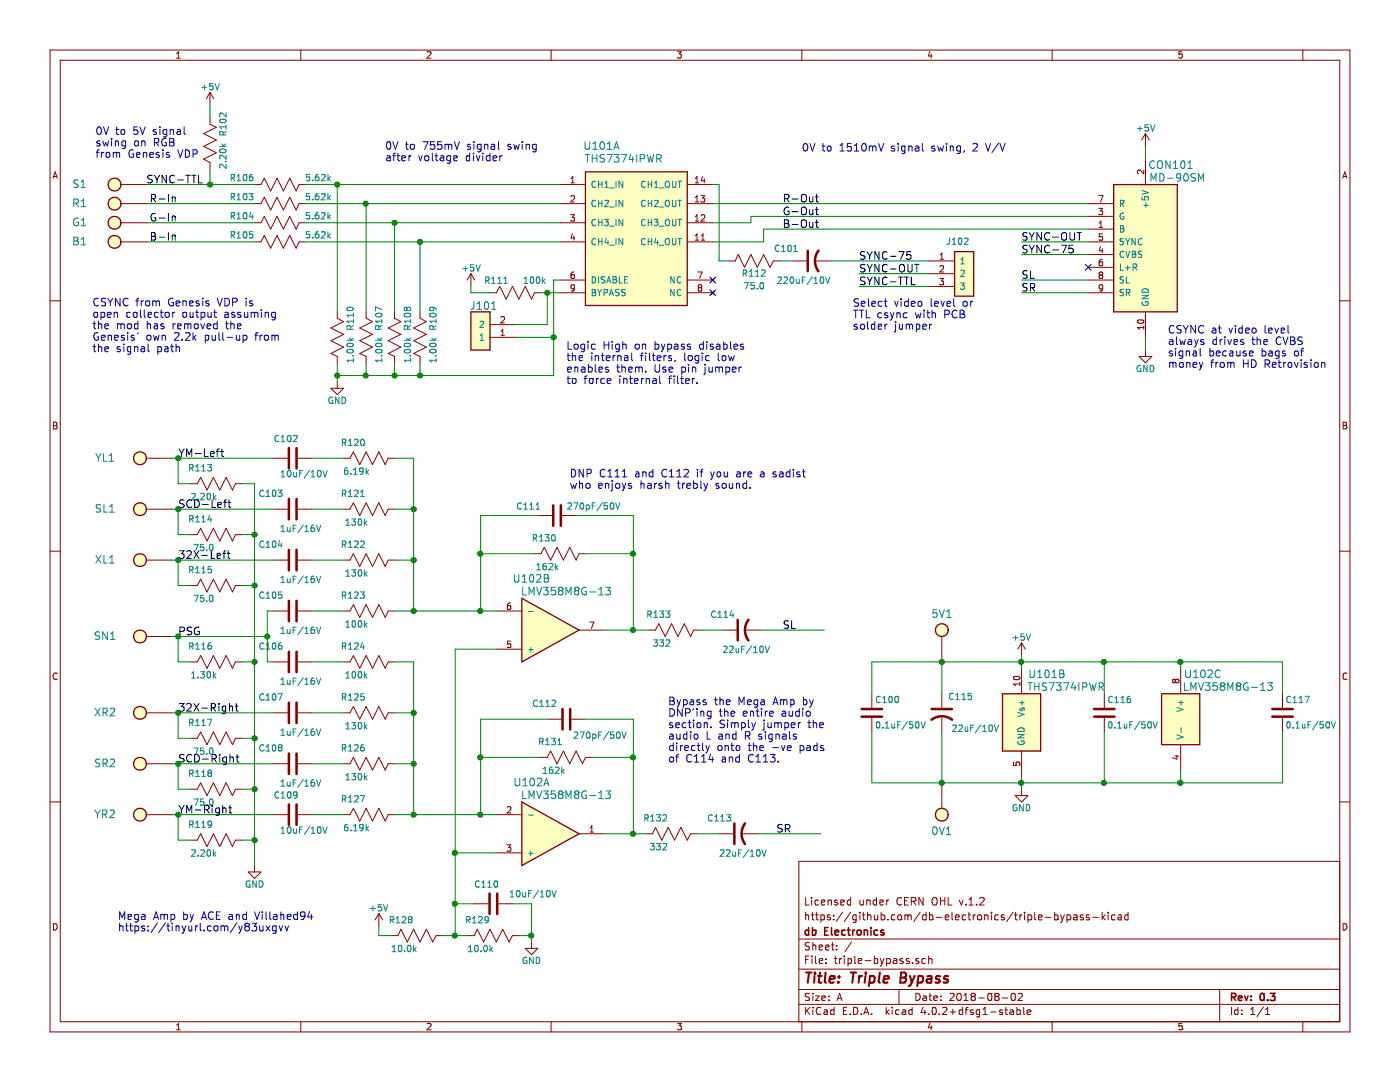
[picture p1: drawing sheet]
EESchema Schematic File Version 2
LIBS:db-connectors
LIBS:db-diodes
LIBS:db-memory
LIBS:db-sem
LIBS:db-transistors
LIBS:db-passives
LIBS:db-vgparts
LIBS:power
LIBS:triple-bypass-cache
EELAYER 25 0
EELAYER END
$Descr A 11000 8500
encoding utf-8
Sheet 1 1
Title "Triple Bypass"
Date "2018-08-02"
Rev "0.3"
Comp "db Electronics"
Comment1 "https://github.com/db-electronics/triple-bypass-kicad"
Comment2 "Licensed under CERN OHL v.1.2"
Comment3 ""
Comment4 ""
$EndDescr
$Comp
L +5V #PWR01
U 1 1
P 9000 1150
F 0 "#PWR01" H 9000 1000 50  0001 C CNN
F 1 "+5V" H 9000 1290 50  0000 C CNN
F 2 "" H 9000 1150 50  0001 C CNN
F 3 "" H 9000 1150 50  0001 C CNN
	1    9000 1150
	1    0    0    -1  
$EndComp
$Comp
L GND #PWR02
U 1 1
P 9000 2750
F 0 "#PWR02" H 9000 2500 50  0001 C CNN
F 1 "GND" H 9000 2600 50  0000 C CNN
F 2 "" H 9000 2750 50  0001 C CNN
F 3 "" H 9000 2750 50  0001 C CNN
	1    9000 2750
	1    0    0    -1  
$EndComp
$Comp
L R R112
U 1 1
P 5925 2050
F 0 "R112" V 6025 2050 50  0000 C CNN
F 1 "75.0" V 6125 2050 50  0000 C CNN
F 2 "db-smt:0603" V 5855 2050 30  0001 C CNN
F 3 "" H 5925 2050 30  0000 C CNN
F 4 "P75.0HCT-ND" V 5925 2050 60  0001 C CNN "Digikey"
	1    5925 2050
	0    1    1    0   
$EndComp
$Comp
L CP C101
U 1 1
P 6375 2050
F 0 "C101" V 6475 2150 50  0000 L CNN
F 1 "220uF/10V" V 6225 1900 50  0000 L CNN
F 2 "db-smt:SMD-6.6x6.6" H 6413 1900 30  0001 C CNN
F 3 "" H 6375 2050 60  0000 C CNN
F 4 "493-6210-1-ND" H 6375 2050 60  0001 C CNN "Digikey"
F 5 "CAP ALUM 220UF 20% 10V SMD" H 6375 2050 60  0001 C CNN "Description"
	1    6375 2050
	0    -1   -1   0   
$EndComp
$Comp
L GND #PWR03
U 1 1
P 2650 3000
F 0 "#PWR03" H 2650 2750 50  0001 C CNN
F 1 "GND" H 2650 2850 50  0000 C CNN
F 2 "" H 2650 3000 50  0001 C CNN
F 3 "" H 2650 3000 50  0001 C CNN
	1    2650 3000
	1    0    0    -1  
$EndComp
$Comp
L R R106
U 1 1
P 2200 1450
F 0 "R106" V 2150 1150 50  0000 C CNN
F 1 "5.62k" V 2150 1750 50  0000 C CNN
F 2 "db-smt:0603" V 2130 1450 30  0001 C CNN
F 3 "" H 2200 1450 30  0000 C CNN
F 4 "P5.62KHCT-ND" V 2200 1450 60  0001 C CNN "Digikey"
F 5 "RES SMD 5.62K OHM 1% 1/10W 0603" V 2200 1450 60  0001 C CNN "Description"
	1    2200 1450
	0    1    1    0   
$EndComp
$Comp
L R R107
U 1 1
P 2875 2650
F 0 "R107" V 2775 2500 50  0000 C CNN
F 1 "1.00k" V 2775 2750 50  0000 C CNN
F 2 "db-smt:0603" V 2805 2650 30  0001 C CNN
F 3 "" H 2875 2650 30  0000 C CNN
F 4 "P1.00KHCT-ND" V 2875 2650 60  0001 C CNN "Digikey"
F 5 "RES SMD 1K OHM 1% 1/10W 0603" V 2875 2650 60  0001 C CNN "Description"
	1    2875 2650
	-1   0    0    1   
$EndComp
$Comp
L R R108
U 1 1
P 3100 2650
F 0 "R108" V 3000 2500 50  0000 C CNN
F 1 "1.00k" V 3000 2750 50  0000 C CNN
F 2 "db-smt:0603" V 3030 2650 30  0001 C CNN
F 3 "" H 3100 2650 30  0000 C CNN
F 4 "P1.00KHCT-ND" V 3100 2650 60  0001 C CNN "Digikey"
F 5 "RES SMD 1K OHM 1% 1/10W 0603" V 3100 2650 60  0001 C CNN "Description"
	1    3100 2650
	-1   0    0    1   
$EndComp
$Comp
L R R109
U 1 1
P 3300 2650
F 0 "R109" V 3200 2500 50  0000 C CNN
F 1 "1.00k" V 3200 2750 50  0000 C CNN
F 2 "db-smt:0603" V 3230 2650 30  0001 C CNN
F 3 "" H 3300 2650 30  0000 C CNN
F 4 "P1.00KHCT-ND" V 3300 2650 60  0001 C CNN "Digikey"
F 5 "RES SMD 1K OHM 1% 1/10W 0603" V 3300 2650 60  0001 C CNN "Description"
	1    3300 2650
	-1   0    0    1   
$EndComp
$Comp
L R R110
U 1 1
P 2650 2650
F 0 "R110" V 2550 2500 50  0000 C CNN
F 1 "1.00k" V 2550 2750 50  0000 C CNN
F 2 "db-smt:0603" V 2580 2650 30  0001 C CNN
F 3 "" H 2650 2650 30  0000 C CNN
F 4 "P1.00KHCT-ND" V 2650 2650 60  0001 C CNN "Digikey"
F 5 "RES SMD 1K OHM 1% 1/10W 0603" V 2650 2650 60  0001 C CNN "Description"
	1    2650 2650
	-1   0    0    1   
$EndComp
$Comp
L R R111
U 1 1
P 4050 2300
F 0 "R111" V 4150 2450 50  0000 C CNN
F 1 "100k" V 4150 2150 50  0000 C CNN
F 2 "db-smt:0603" V 3980 2300 30  0001 C CNN
F 3 "" H 4050 2300 30  0000 C CNN
F 4 "RHM100KAYCT-ND" V 4050 2300 60  0001 C CNN "Digikey"
F 5 "RES SMD 100K OHM 1% 1/10W 0603" V 4050 2300 60  0001 C CNN "Description"
	1    4050 2300
	0    -1   -1   0   
$EndComp
$Comp
L +5V #PWR04
U 1 1
P 3700 2250
F 0 "#PWR04" H 3700 2100 50  0001 C CNN
F 1 "+5V" H 3700 2390 50  0000 C CNN
F 2 "" H 3700 2250 50  0001 C CNN
F 3 "" H 3700 2250 50  0001 C CNN
	1    3700 2250
	1    0    0    -1  
$EndComp
$Comp
L R R105
U 1 1
P 2200 1900
F 0 "R105" V 2150 1600 50  0000 C CNN
F 1 "5.62k" V 2150 2200 50  0000 C CNN
F 2 "db-smt:0603" V 2130 1900 30  0001 C CNN
F 3 "" H 2200 1900 30  0000 C CNN
F 4 "P5.62KHCT-ND" V 2200 1900 60  0001 C CNN "Digikey"
F 5 "RES SMD 5.62K OHM 1% 1/10W 0603" V 2200 1900 60  0001 C CNN "Description"
	1    2200 1900
	0    1    1    0   
$EndComp
$Comp
L R R104
U 1 1
P 2200 1750
F 0 "R104" V 2150 1450 50  0000 C CNN
F 1 "5.62k" V 2150 2050 50  0000 C CNN
F 2 "db-smt:0603" V 2130 1750 30  0001 C CNN
F 3 "" H 2200 1750 30  0000 C CNN
F 4 "P5.62KHCT-ND" V 2200 1750 60  0001 C CNN "Digikey"
F 5 "RES SMD 5.62K OHM 1% 1/10W 0603" V 2200 1750 60  0001 C CNN "Description"
	1    2200 1750
	0    1    1    0   
$EndComp
$Comp
L R R103
U 1 1
P 2200 1600
F 0 "R103" V 2150 1300 50  0000 C CNN
F 1 "5.62k" V 2150 1900 50  0000 C CNN
F 2 "db-smt:0603" V 2130 1600 30  0001 C CNN
F 3 "" H 2200 1600 30  0000 C CNN
F 4 "P5.62KHCT-ND" V 2200 1600 60  0001 C CNN "Digikey"
F 5 "RES SMD 5.62K OHM 1% 1/10W 0603" V 2200 1600 60  0001 C CNN "Description"
	1    2200 1600
	0    1    1    0   
$EndComp
$Comp
L R R102
U 1 1
P 1650 1125
F 0 "R102" V 1550 975 50  0000 C CNN
F 1 "2.20k" V 1550 1225 50  0000 C CNN
F 2 "db-smt:0603" V 1580 1125 30  0001 C CNN
F 3 "" H 1650 1125 30  0000 C CNN
F 4 "P2.20KHCT-ND" V 1650 1125 60  0001 C CNN "Digikey"
F 5 "RES SMD 2.20K OHM 1% 1/10W 0603" V 1650 1125 60  0001 C CNN "Description"
	1    1650 1125
	-1   0    0    1   
$EndComp
$Comp
L +5V #PWR05
U 1 1
P 1650 825
F 0 "#PWR05" H 1650 675 50  0001 C CNN
F 1 "+5V" H 1650 965 50  0000 C CNN
F 2 "" H 1650 825 50  0001 C CNN
F 3 "" H 1650 825 50  0001 C CNN
	1    1650 825 
	1    0    0    -1  
$EndComp
$Comp
L MD-90SM CON101
U 1 1
P 8750 1450
F 0 "CON101" H 9200 1600 60  0000 C CNN
F 1 "MD-90SM" H 9250 1500 60  0000 C CNN
F 2 "db-thparts:MD-90SM" H 9425 1975 60  0001 C CNN
F 3 "http://www.cui.com/product/resource/digikeypdf/md-sm-series.pdf" H 10550 1900 60  0001 C CNN
F 4 "CP-2290-ND" H 9250 1700 60  0001 C CNN "Digikey"
F 5 "CONN RCPT FMALE MINI DIN 9P SLDR" H 9800 1800 60  0001 C CNN "Description"
	1    8750 1450
	1    0    0    -1  
$EndComp
$Comp
L HDR1X2 J101
U 1 1
P 3850 2750
F 0 "J101" H 3900 2400 60  0000 C CNN
F 1 "HDR1X2" H 3800 3125 60  0001 C CNN
F 2 "db-thparts:HDR1X2" H 3925 3250 60  0001 C CNN
F 3 "" H 3950 2950 60  0001 C CNN
F 4 "952-2262-ND" H 4050 3050 60  0001 C CNN "Digikey"
F 5 "SIL VERTICAL PC TAIL PIN HEADER" H 4150 3150 60  0001 C CNN "Description"
	1    3850 2750
	-1   0    0    1   
$EndComp
Text Label 6750 2150 0    60   ~ 0
SYNC-OUT
Text Label 6750 2250 0    60   ~ 0
SYNC-TTL
Text Label 6750 2050 0    60   ~ 0
SYNC-75
NoConn ~ 8550 2100
Text Label 8025 1900 0    60   ~ 0
SYNC-OUT
Text Label 8025 2000 0    60   ~ 0
SYNC-75
$Comp
L LMV358M8G-13 U102
U 1 1
P 4100 6300
F 0 "U102" H 4175 6450 60  0000 C CNN
F 1 "LMV358M8G-13" H 4450 6350 60  0000 C CNN
F 2 "db-smt:TSSOP-8_3.0mm" H 4375 6825 60  0001 C CNN
F 3 "https://www.diodes.com/assets/Datasheets/LMV321_358.pdf" H 5200 6750 60  0001 C CNN
F 4 "LMV358M8G-13DITR-ND" H 4450 6550 60  0001 C CNN "Digikey"
F 5 "IC OPAMP GP 1MHZ RRO 8MSOP" H 4550 6650 60  0001 C CNN "Description"
	1    4100 6300
	1    0    0    -1  
$EndComp
$Comp
L LMV358M8G-13 U102
U 2 1
P 4100 4700
F 0 "U102" H 4175 4850 60  0000 C CNN
F 1 "LMV358M8G-13" H 4450 4750 60  0000 C CNN
F 2 "db-smt:TSSOP-8_3.0mm" H 4375 5225 60  0001 C CNN
F 3 "https://www.diodes.com/assets/Datasheets/LMV321_358.pdf" H 5200 5150 60  0001 C CNN
F 4 "LMV358M8G-13DITR-ND" H 4450 4950 60  0001 C CNN "Digikey"
F 5 "IC OPAMP GP 1MHZ RRO 8MSOP" H 4550 5050 60  0001 C CNN "Description"
	2    4100 4700
	1    0    0    -1  
$EndComp
$Comp
L LMV358M8G-13 U102
U 3 1
P 9125 5450
F 0 "U102" H 9450 5600 60  0000 C CNN
F 1 "LMV358M8G-13" H 9650 5500 60  0000 C CNN
F 2 "db-smt:TSSOP-8_3.0mm" H 9400 5975 60  0001 C CNN
F 3 "https://www.diodes.com/assets/Datasheets/LMV321_358.pdf" H 10225 5900 60  0001 C CNN
F 4 "LMV358M8G-13DITR-ND" H 9475 5700 60  0001 C CNN "Digikey"
F 5 "IC OPAMP GP 1MHZ RRO 8MSOP" H 9575 5800 60  0001 C CNN "Description"
	3    9125 5450
	1    0    0    -1  
$EndComp
$Comp
L C C117
U 1 1
P 10075 5600
F 0 "C117" H 10100 5700 50  0000 L CNN
F 1 "0.1uF/50V" H 10100 5500 50  0000 L CNN
F 2 "db-smt:0603" H 10113 5450 30  0001 C CNN
F 3 "" H 10075 5600 60  0000 C CNN
F 4 "445-5666-1-ND" H 10075 5600 60  0001 C CNN "Digikey"
F 5 "CAP CER 0.1UF 50V X7R 0603" H 10075 5600 60  0001 C CNN "Description"
	1    10075 5600
	1    0    0    -1  
$EndComp
$Comp
L C C116
U 1 1
P 8675 5600
F 0 "C116" H 8700 5700 50  0000 L CNN
F 1 "0.1uF/50V" H 8700 5500 50  0000 L CNN
F 2 "db-smt:0603" H 8713 5450 30  0001 C CNN
F 3 "" H 8675 5600 60  0000 C CNN
F 4 "445-5666-1-ND" H 8675 5600 60  0001 C CNN "Digikey"
F 5 "CAP CER 0.1UF 50V X7R 0603" H 8675 5600 60  0001 C CNN "Description"
	1    8675 5600
	1    0    0    -1  
$EndComp
$Comp
L R R133
U 1 1
P 5300 4950
F 0 "R133" V 5425 5075 50  0000 C CNN
F 1 "332" V 5200 5050 50  0000 C CNN
F 2 "db-smt:0603" V 5230 4950 30  0001 C CNN
F 3 "" H 5300 4950 30  0000 C CNN
F 4 "P332HCT-ND" V 5300 4950 60  0001 C CNN "Digikey"
F 5 "RES 332 OHM 1/10W 1% 0603 SMD" V 5300 4950 60  0001 C CNN "Description"
	1    5300 4950
	0    -1   -1   0   
$EndComp
$Comp
L R R132
U 1 1
P 5275 6550
F 0 "R132" V 5400 6675 50  0000 C CNN
F 1 "332" V 5175 6650 50  0000 C CNN
F 2 "db-smt:0603" V 5205 6550 30  0001 C CNN
F 3 "" H 5275 6550 30  0000 C CNN
F 4 "P332HCT-ND" V 5275 6550 60  0001 C CNN "Digikey"
F 5 "RES 332 OHM 1/10W 1% 0603 SMD" V 5275 6550 60  0001 C CNN "Description"
	1    5275 6550
	0    -1   -1   0   
$EndComp
$Comp
L R R130
U 1 1
P 4400 4350
F 0 "R130" V 4525 4475 50  0000 C CNN
F 1 "162k" V 4300 4450 50  0000 C CNN
F 2 "db-smt:0603" V 4330 4350 30  0001 C CNN
F 3 "" H 4400 4350 30  0000 C CNN
F 4 "P162KHCT-ND" V 4400 4350 60  0001 C CNN "Digikey"
F 5 "RES 162K OHM 1/10W 1% 0603 SMD" V 4400 4350 60  0001 C CNN "Description"
	1    4400 4350
	0    -1   -1   0   
$EndComp
$Comp
L R R131
U 1 1
P 4450 5950
F 0 "R131" V 4575 6075 50  0000 C CNN
F 1 "162k" V 4350 6050 50  0000 C CNN
F 2 "db-smt:0603" V 4380 5950 30  0001 C CNN
F 3 "" H 4450 5950 30  0000 C CNN
F 4 "P162KHCT-ND" V 4450 5950 60  0001 C CNN "Digikey"
F 5 "RES 162K OHM 1/10W 1% 0603 SMD" V 4450 5950 60  0001 C CNN "Description"
	1    4450 5950
	0    -1   -1   0   
$EndComp
$Comp
L CP_1206 C114
U 1 1
P 5825 4950
F 0 "C114" V 5950 5000 50  0000 L CNN
F 1 "22uF/10V" V 5675 4725 50  0000 L CNN
F 2 "db-smt:1206_P" H 6125 4800 30  0001 C CNN
F 3 "" H 5955 5000 60  0000 C CNN
F 4 "478-1663-1-ND" H 6055 5100 60  0001 C CNN "Digikey"
F 5 "CAP TANT 22UF 10V 10% 1206" H 6050 5200 60  0001 C CNN "Description"
	1    5825 4950
	0    -1   -1   0   
$EndComp
$Comp
L CP_1206 C113
U 1 1
P 5800 6550
F 0 "C113" V 5925 6600 50  0000 L CNN
F 1 "22uF/10V" V 5650 6325 50  0000 L CNN
F 2 "db-smt:1206_P" H 6100 6400 30  0001 C CNN
F 3 "" H 5930 6600 60  0000 C CNN
F 4 "478-1663-1-ND" H 6030 6700 60  0001 C CNN "Digikey"
F 5 "CAP TANT 22UF 10V 10% 1206" H 6025 6800 60  0001 C CNN "Description"
	1    5800 6550
	0    -1   -1   0   
$EndComp
$Comp
L C C111
U 1 1
P 4375 4050
F 0 "C111" V 4450 4175 50  0000 L CNN
F 1 "270pF/50V" V 4450 3550 50  0000 L CNN
F 2 "db-smt:0603" H 4413 3900 30  0001 C CNN
F 3 "" H 4375 4050 60  0000 C CNN
F 4 "1276-2019-1-ND" H 4375 4050 60  0001 C CNN "Digikey"
F 5 "CAP CER 270PF 50V X7R 0603" H 4375 4050 60  0001 C CNN "Description"
	1    4375 4050
	0    -1   -1   0   
$EndComp
$Comp
L C C112
U 1 1
P 4450 5650
F 0 "C112" V 4575 5725 50  0000 L CNN
F 1 "270pF/50V" V 4325 5175 50  0000 L CNN
F 2 "db-smt:0603" H 4488 5500 30  0001 C CNN
F 3 "" H 4450 5650 60  0000 C CNN
F 4 "1276-2019-1-ND" H 4450 5650 60  0001 C CNN "Digikey"
F 5 "CAP CER 270PF 50V X7R 0603" H 4450 5650 60  0001 C CNN "Description"
	1    4450 5650
	0    -1   -1   0   
$EndComp
Text Notes 4450 3025 0    60   ~ 0
Logic High on bypass disables \nthe internal filters, logic low \nenables them. Use pin jumper \nto force internal filter.
Text Notes 6700 2600 0    60   ~ 0
Select video level or\nTTL csync with PCB\nsolder jumper
Text Notes 9175 2900 0    60   ~ 0
CSYNC at video level \nalways drives the CVBS \nsignal because bags of\nmoney from HD Retrovision
$Comp
L GND #PWR06
U 1 1
P 8025 6200
F 0 "#PWR06" H 8025 5950 50  0001 C CNN
F 1 "GND" H 8025 6050 50  0000 C CNN
F 2 "" H 8025 6200 50  0001 C CNN
F 3 "" H 8025 6200 50  0001 C CNN
	1    8025 6200
	1    0    0    -1  
$EndComp
$Comp
L +5V #PWR07
U 1 1
P 8025 5150
F 0 "#PWR07" H 8025 5000 50  0001 C CNN
F 1 "+5V" H 8025 5290 50  0000 C CNN
F 2 "" H 8025 5150 50  0001 C CNN
F 3 "" H 8025 5150 50  0001 C CNN
	1    8025 5150
	1    0    0    -1  
$EndComp
Text Notes 750  1250 0    60   ~ 0
0V to 5V signal \nswing on RGB \nfrom Genesis VDP
Text Notes 3025 1275 0    60   ~ 0
0V to 755mV signal swing \nafter voltage divider
Text Notes 725  2775 0    60   ~ 0
CSYNC from Genesis VDP is \nopen collector output assuming \nthe mod has removed the \nGenesis' own 2.2k pull-up from \nthe signal path
Text Notes 6300 1200 0    60   ~ 0
0V to 1510mV signal swing, 2 V/V
$Comp
L CP_1206 C115
U 1 1
P 7400 5600
F 0 "C115" H 7450 5725 50  0000 L CNN
F 1 "22uF/10V" H 7475 5475 50  0000 L CNN
F 2 "db-smt:1206_P" H 7700 5450 30  0001 C CNN
F 3 "" H 7530 5650 60  0000 C CNN
F 4 "478-1663-1-ND" H 7630 5750 60  0001 C CNN "Digikey"
F 5 "CAP TANT 22UF 10V 10% 1206" H 7625 5850 60  0001 C CNN "Description"
	1    7400 5600
	1    0    0    -1  
$EndComp
Text Label 6100 6550 0    60   ~ 0
SR
Text Label 6150 4950 0    60   ~ 0
SL
$Comp
L R R113
U 1 1
P 1700 3800
F 0 "R113" V 1825 3925 50  0000 C CNN
F 1 "2.20k" V 1600 3900 50  0000 C CNN
F 2 "db-smt:0603" V 1630 3800 30  0001 C CNN
F 3 "" H 1700 3800 30  0000 C CNN
F 4 "P2.20KHCT-ND" V 1700 3800 60  0001 C CNN "Digikey"
F 5 "RES 2.20k OHM 1/10W 1% 0603 SMD" V 1700 3800 60  0001 C CNN "Description"
	1    1700 3800
	0    -1   -1   0   
$EndComp
$Comp
L R R114
U 1 1
P 1700 4200
F 0 "R114" V 1825 4325 50  0000 C CNN
F 1 "75.0" V 1600 4300 50  0000 C CNN
F 2 "db-smt:0603" V 1630 4200 30  0001 C CNN
F 3 "" H 1700 4200 30  0000 C CNN
F 4 "P75.0HCT-ND" V 1700 4200 60  0001 C CNN "Digikey"
F 5 "RES 75.0 OHM 1/10W 1% 0603 SMD" V 1700 4200 60  0001 C CNN "Description"
	1    1700 4200
	0    -1   -1   0   
$EndComp
$Comp
L R R115
U 1 1
P 1700 4600
F 0 "R115" V 1825 4725 50  0000 C CNN
F 1 "75.0" V 1600 4700 50  0000 C CNN
F 2 "db-smt:0603" V 1630 4600 30  0001 C CNN
F 3 "" H 1700 4600 30  0000 C CNN
F 4 "P75.0HCT-ND" V 1700 4600 60  0001 C CNN "Digikey"
F 5 "RES 75.0 OHM 1/10W 1% 0603 SMD" V 1700 4600 60  0001 C CNN "Description"
	1    1700 4600
	0    -1   -1   0   
$EndComp
$Comp
L R R116
U 1 1
P 1700 5200
F 0 "R116" V 1825 5325 50  0000 C CNN
F 1 "1.30k" V 1600 5300 50  0000 C CNN
F 2 "db-smt:0603" V 1630 5200 30  0001 C CNN
F 3 "" H 1700 5200 30  0000 C CNN
F 4 "P1.30KHCT-ND" V 1700 5200 60  0001 C CNN "Digikey"
F 5 "RES 1.30K OHM 1/10W 1% 0603 SMD" V 1700 5200 60  0001 C CNN "Description"
	1    1700 5200
	0    -1   -1   0   
$EndComp
$Comp
L R R121
U 1 1
P 2900 4000
F 0 "R121" V 3025 4125 50  0000 C CNN
F 1 "130k" V 2800 4100 50  0000 C CNN
F 2 "db-smt:0603" V 2830 4000 30  0001 C CNN
F 3 "" H 2900 4000 30  0000 C CNN
F 4 "P130KHCT-ND" V 2900 4000 60  0001 C CNN "Digikey"
F 5 "RES 130K OHM 1/10W 1% 0603 SMD" V 2900 4000 60  0001 C CNN "Description"
	1    2900 4000
	0    -1   -1   0   
$EndComp
$Comp
L R R123
U 1 1
P 2900 4800
F 0 "R123" V 3025 4925 50  0000 C CNN
F 1 "100k" V 2800 4900 50  0000 C CNN
F 2 "db-smt:0603" V 2830 4800 30  0001 C CNN
F 3 "" H 2900 4800 30  0000 C CNN
F 4 "P100KHCT-ND" V 2900 4800 60  0001 C CNN "Digikey"
F 5 "RES 100K OHM 1/10W 1% 0603 SMD" V 2900 4800 60  0001 C CNN "Description"
	1    2900 4800
	0    -1   -1   0   
$EndComp
$Comp
L R R120
U 1 1
P 2900 3600
F 0 "R120" V 3025 3725 50  0000 C CNN
F 1 "6.19k" V 2800 3700 50  0000 C CNN
F 2 "db-smt:0603" V 2830 3600 30  0001 C CNN
F 3 "" H 2900 3600 30  0000 C CNN
F 4 "P6.19KHCT-ND" V 2900 3600 60  0001 C CNN "Digikey"
F 5 "RES 6.19K OHM 1/10W 1% 0603 SMD" V 2900 3600 60  0001 C CNN "Description"
	1    2900 3600
	0    -1   -1   0   
$EndComp
$Comp
L R R122
U 1 1
P 2900 4400
F 0 "R122" V 3025 4525 50  0000 C CNN
F 1 "130k" V 2800 4500 50  0000 C CNN
F 2 "db-smt:0603" V 2830 4400 30  0001 C CNN
F 3 "" H 2900 4400 30  0000 C CNN
F 4 "P130KHCT-ND" V 2900 4400 60  0001 C CNN "Digikey"
F 5 "RES 130K OHM 1/10W 1% 0603 SMD" V 2900 4400 60  0001 C CNN "Description"
	1    2900 4400
	0    -1   -1   0   
$EndComp
$Comp
L C_0805 C102
U 1 1
P 2300 3600
F 0 "C102" V 2150 3450 50  0000 L CNN
F 1 "10uF/10V" V 2425 3500 50  0000 L CNN
F 2 "db-smt:0805" H 2338 3450 30  0001 C CNN
F 3 "" H 2325 3700 60  0000 C CNN
F 4 "311-1460-1-ND" H 2425 3800 60  0001 C CNN "Digikey"
F 5 "CAP CER 10UF 10V X5R 0805" H 2425 3900 60  0001 C CNN "Description"
	1    2300 3600
	0    1    1    0   
$EndComp
$Comp
L C C103
U 1 1
P 2300 4000
F 0 "C103" V 2425 4075 50  0000 L CNN
F 1 "1uF/16V" V 2150 3775 50  0000 L CNN
F 2 "db-smt:0603" H 2338 3850 30  0001 C CNN
F 3 "" H 2300 4000 60  0000 C CNN
F 4 "445-1416-1-ND" H 2300 4000 60  0001 C CNN "Digikey"
F 5 "CAP CER 1UF 16V X5R 0603" H 2300 4000 60  0001 C CNN "Description"
	1    2300 4000
	0    -1   -1   0   
$EndComp
$Comp
L C C104
U 1 1
P 2300 4400
F 0 "C104" V 2425 4475 50  0000 L CNN
F 1 "1uF/16V" V 2150 4175 50  0000 L CNN
F 2 "db-smt:0603" H 2338 4250 30  0001 C CNN
F 3 "" H 2300 4400 60  0000 C CNN
F 4 "445-1416-1-ND" H 2300 4400 60  0001 C CNN "Digikey"
F 5 "CAP CER 1UF 16V X5R 0603" H 2300 4400 60  0001 C CNN "Description"
	1    2300 4400
	0    -1   -1   0   
$EndComp
$Comp
L C C105
U 1 1
P 2300 4800
F 0 "C105" V 2425 4875 50  0000 L CNN
F 1 "1uF/16V" V 2150 4575 50  0000 L CNN
F 2 "db-smt:0603" H 2338 4650 30  0001 C CNN
F 3 "" H 2300 4800 60  0000 C CNN
F 4 "445-1416-1-ND" H 2300 4800 60  0001 C CNN "Digikey"
F 5 "CAP CER 1UF 16V X5R 0603" H 2300 4800 60  0001 C CNN "Description"
	1    2300 4800
	0    -1   -1   0   
$EndComp
$Comp
L R R128
U 1 1
P 3275 7350
F 0 "R128" V 3400 7475 50  0000 C CNN
F 1 "10.0k" V 3175 7450 50  0000 C CNN
F 2 "db-smt:0603" V 3205 7350 30  0001 C CNN
F 3 "" H 3275 7350 30  0000 C CNN
F 4 "P10.0KHCT-ND" V 3275 7350 60  0001 C CNN "Digikey"
F 5 "RES 10.0K OHM 1/10W 1% 0603 SMD" V 3275 7350 60  0001 C CNN "Description"
	1    3275 7350
	0    -1   -1   0   
$EndComp
$Comp
L +5V #PWR08
U 1 1
P 2975 7275
F 0 "#PWR08" H 2975 7125 50  0001 C CNN
F 1 "+5V" H 2975 7415 50  0000 C CNN
F 2 "" H 2975 7275 50  0001 C CNN
F 3 "" H 2975 7275 50  0001 C CNN
	1    2975 7275
	1    0    0    -1  
$EndComp
$Comp
L GND #PWR09
U 1 1
P 4175 7400
F 0 "#PWR09" H 4175 7150 50  0001 C CNN
F 1 "GND" H 4175 7250 50  0000 C CNN
F 2 "" H 4175 7400 50  0001 C CNN
F 3 "" H 4175 7400 50  0001 C CNN
	1    4175 7400
	1    0    0    -1  
$EndComp
$Comp
L R R124
U 1 1
P 2900 5200
F 0 "R124" V 3025 5325 50  0000 C CNN
F 1 "100k" V 2800 5300 50  0000 C CNN
F 2 "db-smt:0603" V 2830 5200 30  0001 C CNN
F 3 "" H 2900 5200 30  0000 C CNN
F 4 "P100KHCT-ND" V 2900 5200 60  0001 C CNN "Digikey"
F 5 "RES 100K OHM 1/10W 1% 0603 SMD" V 2900 5200 60  0001 C CNN "Description"
	1    2900 5200
	0    -1   -1   0   
$EndComp
$Comp
L C C106
U 1 1
P 2300 5200
F 0 "C106" V 2425 5275 50  0000 L CNN
F 1 "1uF/16V" V 2150 4975 50  0000 L CNN
F 2 "db-smt:0603" H 2338 5050 30  0001 C CNN
F 3 "" H 2300 5200 60  0000 C CNN
F 4 "445-1416-1-ND" H 2300 5200 60  0001 C CNN "Digikey"
F 5 "CAP CER 1UF 16V X5R 0603" H 2300 5200 60  0001 C CNN "Description"
	1    2300 5200
	0    -1   -1   0   
$EndComp
$Comp
L R R117
U 1 1
P 1700 5800
F 0 "R117" V 1825 5925 50  0000 C CNN
F 1 "75.0" V 1600 5900 50  0000 C CNN
F 2 "db-smt:0603" V 1630 5800 30  0001 C CNN
F 3 "" H 1700 5800 30  0000 C CNN
F 4 "P75.0HCT-ND" V 1700 5800 60  0001 C CNN "Digikey"
F 5 "RES 75.0 OHM 1/10W 1% 0603 SMD" V 1700 5800 60  0001 C CNN "Description"
	1    1700 5800
	0    -1   -1   0   
$EndComp
$Comp
L R R118
U 1 1
P 1700 6200
F 0 "R118" V 1825 6325 50  0000 C CNN
F 1 "75.0" V 1600 6300 50  0000 C CNN
F 2 "db-smt:0603" V 1630 6200 30  0001 C CNN
F 3 "" H 1700 6200 30  0000 C CNN
F 4 "P75.0HCT-ND" V 1700 6200 60  0001 C CNN "Digikey"
F 5 "RES 75.0 OHM 1/10W 1% 0603 SMD" V 1700 6200 60  0001 C CNN "Description"
	1    1700 6200
	0    -1   -1   0   
$EndComp
$Comp
L R R125
U 1 1
P 2900 5600
F 0 "R125" V 3025 5725 50  0000 C CNN
F 1 "130k" V 2800 5700 50  0000 C CNN
F 2 "db-smt:0603" V 2830 5600 30  0001 C CNN
F 3 "" H 2900 5600 30  0000 C CNN
F 4 "P130KHCT-ND" V 2900 5600 60  0001 C CNN "Digikey"
F 5 "RES 130K OHM 1/10W 1% 0603 SMD" V 2900 5600 60  0001 C CNN "Description"
	1    2900 5600
	0    -1   -1   0   
$EndComp
$Comp
L R R126
U 1 1
P 2900 6000
F 0 "R126" V 3025 6125 50  0000 C CNN
F 1 "130k" V 2800 6100 50  0000 C CNN
F 2 "db-smt:0603" V 2830 6000 30  0001 C CNN
F 3 "" H 2900 6000 30  0000 C CNN
F 4 "P130KHCT-ND" V 2900 6000 60  0001 C CNN "Digikey"
F 5 "RES 130K OHM 1/10W 1% 0603 SMD" V 2900 6000 60  0001 C CNN "Description"
	1    2900 6000
	0    -1   -1   0   
$EndComp
$Comp
L C C107
U 1 1
P 2300 5600
F 0 "C107" V 2425 5675 50  0000 L CNN
F 1 "1uF/16V" V 2150 5375 50  0000 L CNN
F 2 "db-smt:0603" H 2338 5450 30  0001 C CNN
F 3 "" H 2300 5600 60  0000 C CNN
F 4 "445-1416-1-ND" H 2300 5600 60  0001 C CNN "Digikey"
F 5 "CAP CER 1UF 16V X5R 0603" H 2300 5600 60  0001 C CNN "Description"
	1    2300 5600
	0    -1   -1   0   
$EndComp
$Comp
L C C108
U 1 1
P 2300 6000
F 0 "C108" V 2425 6075 50  0000 L CNN
F 1 "1uF/16V" V 2150 5775 50  0000 L CNN
F 2 "db-smt:0603" H 2338 5850 30  0001 C CNN
F 3 "" H 2300 6000 60  0000 C CNN
F 4 "445-1416-1-ND" H 2300 6000 60  0001 C CNN "Digikey"
F 5 "CAP CER 1UF 16V X5R 0603" H 2300 6000 60  0001 C CNN "Description"
	1    2300 6000
	0    -1   -1   0   
$EndComp
$Comp
L R R119
U 1 1
P 1700 6600
F 0 "R119" V 1825 6725 50  0000 C CNN
F 1 "2.20k" V 1600 6700 50  0000 C CNN
F 2 "db-smt:0603" V 1630 6600 30  0001 C CNN
F 3 "" H 1700 6600 30  0000 C CNN
F 4 "P2.20KHCT-ND" V 1700 6600 60  0001 C CNN "Digikey"
F 5 "RES 2.20k OHM 1/10W 1% 0603 SMD" V 1700 6600 60  0001 C CNN "Description"
	1    1700 6600
	0    -1   -1   0   
$EndComp
$Comp
L R R127
U 1 1
P 2900 6400
F 0 "R127" V 3025 6525 50  0000 C CNN
F 1 "6.19k" V 2800 6500 50  0000 C CNN
F 2 "db-smt:0603" V 2830 6400 30  0001 C CNN
F 3 "" H 2900 6400 30  0000 C CNN
F 4 "P6.19KHCT-ND" V 2900 6400 60  0001 C CNN "Digikey"
F 5 "RES 6.19K OHM 1/10W 1% 0603 SMD" V 2900 6400 60  0001 C CNN "Description"
	1    2900 6400
	0    -1   -1   0   
$EndComp
$Comp
L C_0805 C109
U 1 1
P 2300 6400
F 0 "C109" V 2150 6250 50  0000 L CNN
F 1 "10uF/10V" V 2425 6300 50  0000 L CNN
F 2 "db-smt:0805" H 2338 6250 30  0001 C CNN
F 3 "" H 2325 6500 60  0000 C CNN
F 4 "311-1460-1-ND" H 2425 6600 60  0001 C CNN "Digikey"
F 5 "CAP CER 10UF 10V X5R 0805" H 2425 6700 60  0001 C CNN "Description"
	1    2300 6400
	0    1    1    0   
$EndComp
$Comp
L GND #PWR010
U 1 1
P 2000 6800
F 0 "#PWR010" H 2000 6550 50  0001 C CNN
F 1 "GND" H 2000 6650 50  0000 C CNN
F 2 "" H 2000 6800 50  0001 C CNN
F 3 "" H 2000 6800 50  0001 C CNN
	1    2000 6800
	1    0    0    -1  
$EndComp
Wire Wire Line
	6125 2050 6225 2050
Wire Wire Line
	5900 1700 5900 1750
Wire Wire Line
	5900 1750 5600 1750
Wire Wire Line
	5600 1900 6000 1900
Wire Wire Line
	6000 1900 6000 1800
Wire Wire Line
	2875 2850 2875 2950
Wire Wire Line
	4400 2200 4350 2200
Wire Wire Line
	4350 2950 4350 2200
Wire Wire Line
	2650 2950 4350 2950
Connection ~ 2875 2950
Wire Wire Line
	3100 2850 3100 2950
Connection ~ 3100 2950
Wire Wire Line
	3300 2850 3300 2950
Connection ~ 3300 2950
Wire Wire Line
	4250 2300 4400 2300
Wire Wire Line
	3700 2300 3850 2300
Wire Wire Line
	2400 1600 4400 1600
Wire Wire Line
	2400 1750 4400 1750
Wire Wire Line
	2400 1900 4400 1900
Wire Wire Line
	2400 1450 4400 1450
Wire Wire Line
	2875 2450 2875 1600
Connection ~ 2875 1600
Wire Wire Line
	3100 2450 3100 1750
Connection ~ 3100 1750
Wire Wire Line
	3300 2450 3300 1900
Connection ~ 3300 1900
Wire Wire Line
	1650 825  1650 925 
Wire Wire Line
	1150 1600 2000 1600
Wire Wire Line
	1150 1750 2000 1750
Wire Wire Line
	1150 1900 2000 1900
Wire Wire Line
	1150 1450 2000 1450
Wire Wire Line
	9000 1150 9000 1250
Wire Wire Line
	9000 2650 9000 2750
Wire Wire Line
	3700 2300 3700 2250
Wire Wire Line
	4050 2550 4300 2550
Wire Wire Line
	4300 2550 4300 2300
Connection ~ 4300 2300
Wire Wire Line
	4050 2650 4350 2650
Connection ~ 4350 2650
Wire Wire Line
	7300 2150 6750 2150
Wire Wire Line
	7300 2250 6750 2250
Wire Wire Line
	8550 1900 8025 1900
Wire Wire Line
	8550 2000 8025 2000
Wire Wire Line
	8550 2200 8025 2200
Wire Wire Line
	8025 2300 8550 2300
Wire Wire Line
	5475 6550 5650 6550
Wire Wire Line
	4750 6550 5075 6550
Wire Wire Line
	3775 6400 3775 5650
Wire Wire Line
	3775 5650 4300 5650
Wire Wire Line
	4600 5650 4975 5650
Wire Wire Line
	4975 5650 4975 6550
Connection ~ 4975 6550
Wire Wire Line
	4650 5950 4975 5950
Connection ~ 4975 5950
Wire Wire Line
	4250 5950 3775 5950
Connection ~ 3775 5950
Wire Wire Line
	4750 4950 5100 4950
Wire Wire Line
	5675 4950 5500 4950
Wire Wire Line
	3775 4800 3775 4050
Wire Wire Line
	3775 4050 4225 4050
Wire Wire Line
	4525 4050 4975 4050
Wire Wire Line
	4975 4050 4975 4950
Connection ~ 4975 4950
Wire Wire Line
	4600 4350 4975 4350
Connection ~ 4975 4350
Wire Wire Line
	3775 4350 4200 4350
Connection ~ 3775 4350
Wire Wire Line
	8025 5150 8025 5250
Wire Wire Line
	8025 6100 8025 6200
Wire Wire Line
	6850 6150 10075 6150
Wire Wire Line
	10075 6150 10075 5750
Connection ~ 8025 6150
Wire Wire Line
	6850 5200 10075 5200
Wire Wire Line
	10075 5200 10075 5450
Connection ~ 8025 5200
Wire Wire Line
	9275 5250 9275 5200
Connection ~ 9275 5200
Wire Wire Line
	9275 6050 9275 6150
Connection ~ 9275 6150
Wire Wire Line
	8675 5450 8675 5200
Connection ~ 8675 5200
Wire Wire Line
	8675 5750 8675 6150
Connection ~ 8675 6150
Wire Wire Line
	7400 5450 7400 5200
Wire Wire Line
	7400 5750 7400 6150
Wire Wire Line
	5975 4950 6475 4950
Wire Wire Line
	6450 6550 5950 6550
Wire Wire Line
	2975 7275 2975 7350
Wire Wire Line
	2975 7350 3075 7350
Connection ~ 3775 4800
Wire Wire Line
	3100 3600 3250 3600
Wire Wire Line
	3250 3600 3250 4800
Connection ~ 3250 4800
Wire Wire Line
	3100 4400 3250 4400
Connection ~ 3250 4400
Wire Wire Line
	3100 4000 3250 4000
Connection ~ 3250 4000
Wire Wire Line
	2700 3600 2450 3600
Wire Wire Line
	2700 4000 2450 4000
Wire Wire Line
	2700 4400 2450 4400
Wire Wire Line
	2700 4800 2450 4800
Wire Wire Line
	2000 3800 2000 6800
Wire Wire Line
	2000 3800 1900 3800
Wire Wire Line
	1900 4200 2000 4200
Connection ~ 2000 4200
Wire Wire Line
	1900 4600 2000 4600
Connection ~ 2000 4600
Wire Wire Line
	1900 5800 2000 5800
Connection ~ 2000 5800
Wire Wire Line
	1900 6200 2000 6200
Connection ~ 2000 6200
Wire Wire Line
	1900 6600 2000 6600
Connection ~ 2000 6600
$Comp
L TP_50 R1
U 1 1
P 950 1600
F 0 "R1" H 625 1600 60  0000 C CNN
F 1 "TP_50" H 1050 1800 60  0001 C CNN
F 2 "db-smt:TP50" H 1250 1900 60  0001 C CNN
F 3 "" H 950 1550 60  0001 C CNN
F 4 "#ND" H 1100 1900 60  0001 C CNN "Digikey"
F 5 "0.05\" x 0.05\" SMT Test Point" H 1625 2000 60  0001 C CNN "Description"
	1    950  1600
	1    0    0    -1  
$EndComp
$Comp
L TP_50 B1
U 1 1
P 950 1900
F 0 "B1" H 625 1900 60  0000 C CNN
F 1 "TP_50" H 1050 2100 60  0001 C CNN
F 2 "db-smt:TP50" H 1250 2200 60  0001 C CNN
F 3 "" H 950 1850 60  0001 C CNN
F 4 "#ND" H 1100 2200 60  0001 C CNN "Digikey"
F 5 "0.05\" x 0.05\" SMT Test Point" H 1625 2300 60  0001 C CNN "Description"
	1    950  1900
	1    0    0    -1  
$EndComp
$Comp
L TP_50 G1
U 1 1
P 950 1750
F 0 "G1" H 625 1750 60  0000 C CNN
F 1 "TP_50" H 1050 1950 60  0001 C CNN
F 2 "db-smt:TP50" H 1250 2050 60  0001 C CNN
F 3 "" H 950 1700 60  0001 C CNN
F 4 "#ND" H 1100 2050 60  0001 C CNN "Digikey"
F 5 "0.05\" x 0.05\" SMT Test Point" H 1625 2150 60  0001 C CNN "Description"
	1    950  1750
	1    0    0    -1  
$EndComp
$Comp
L TP_50 S1
U 1 1
P 950 1450
F 0 "S1" H 625 1450 60  0000 C CNN
F 1 "TP_50" H 1050 1650 60  0001 C CNN
F 2 "db-smt:TP50" H 1250 1750 60  0001 C CNN
F 3 "" H 950 1400 60  0001 C CNN
F 4 "#ND" H 1100 1750 60  0001 C CNN "Digikey"
F 5 "0.05\" x 0.05\" SMT Test Point" H 1625 1850 60  0001 C CNN "Description"
	1    950  1450
	1    0    0    -1  
$EndComp
$Comp
L TP_50 YL1
U 1 1
P 1150 3600
F 0 "YL1" H 825 3600 60  0000 C CNN
F 1 "TP_50" H 1250 3800 60  0001 C CNN
F 2 "db-smt:TP50" H 1450 3900 60  0001 C CNN
F 3 "" H 1150 3550 60  0001 C CNN
F 4 "#ND" H 1300 3900 60  0001 C CNN "Digikey"
F 5 "0.05\" x 0.05\" SMT Test Point" H 1825 4000 60  0001 C CNN "Description"
	1    1150 3600
	1    0    0    -1  
$EndComp
Wire Wire Line
	1350 3600 2150 3600
Wire Wire Line
	1500 3800 1400 3800
Wire Wire Line
	1400 3800 1400 3600
Connection ~ 1400 3600
$Comp
L TP_50 SL1
U 1 1
P 1150 4000
F 0 "SL1" H 825 4000 60  0000 C CNN
F 1 "TP_50" H 1250 4200 60  0001 C CNN
F 2 "db-smt:TP50" H 1450 4300 60  0001 C CNN
F 3 "" H 1150 3950 60  0001 C CNN
F 4 "#ND" H 1300 4300 60  0001 C CNN "Digikey"
F 5 "0.05\" x 0.05\" SMT Test Point" H 1825 4400 60  0001 C CNN "Description"
	1    1150 4000
	1    0    0    -1  
$EndComp
$Comp
L TP_50 XL1
U 1 1
P 1150 4400
F 0 "XL1" H 825 4400 60  0000 C CNN
F 1 "TP_50" H 1250 4600 60  0001 C CNN
F 2 "db-smt:TP50" H 1450 4700 60  0001 C CNN
F 3 "" H 1150 4350 60  0001 C CNN
F 4 "#ND" H 1300 4700 60  0001 C CNN "Digikey"
F 5 "0.05\" x 0.05\" SMT Test Point" H 1825 4800 60  0001 C CNN "Description"
	1    1150 4400
	1    0    0    -1  
$EndComp
$Comp
L TP_50 SN1
U 1 1
P 1150 5000
F 0 "SN1" H 825 5000 60  0000 C CNN
F 1 "TP_50" H 1250 5200 60  0001 C CNN
F 2 "db-smt:TP50" H 1450 5300 60  0001 C CNN
F 3 "" H 1150 4950 60  0001 C CNN
F 4 "#ND" H 1300 5300 60  0001 C CNN "Digikey"
F 5 "0.05\" x 0.05\" SMT Test Point" H 1825 5400 60  0001 C CNN "Description"
	1    1150 5000
	1    0    0    -1  
$EndComp
Wire Wire Line
	1350 4000 2150 4000
Wire Wire Line
	1500 4200 1400 4200
Wire Wire Line
	1400 4200 1400 4000
Connection ~ 1400 4000
Wire Wire Line
	1350 4400 2150 4400
Wire Wire Line
	1500 4600 1400 4600
Wire Wire Line
	1400 4600 1400 4400
Connection ~ 1400 4400
Wire Wire Line
	2150 4800 2100 4800
Wire Wire Line
	2100 4800 2100 5200
Wire Wire Line
	2100 5200 2150 5200
Wire Wire Line
	1350 5000 2100 5000
Connection ~ 2100 5000
Wire Wire Line
	1500 5200 1400 5200
Wire Wire Line
	1400 5200 1400 5000
Connection ~ 1400 5000
Wire Wire Line
	1900 5200 2000 5200
Connection ~ 2000 5200
$Comp
L TP_50 XR2
U 1 1
P 1150 5600
F 0 "XR2" H 825 5600 60  0000 C CNN
F 1 "TP_50" H 1250 5800 60  0001 C CNN
F 2 "db-smt:TP50" H 1450 5900 60  0001 C CNN
F 3 "" H 1150 5550 60  0001 C CNN
F 4 "#ND" H 1300 5900 60  0001 C CNN "Digikey"
F 5 "0.05\" x 0.05\" SMT Test Point" H 1825 6000 60  0001 C CNN "Description"
	1    1150 5600
	1    0    0    -1  
$EndComp
$Comp
L TP_50 SR2
U 1 1
P 1150 6000
F 0 "SR2" H 825 6000 60  0000 C CNN
F 1 "TP_50" H 1250 6200 60  0001 C CNN
F 2 "db-smt:TP50" H 1450 6300 60  0001 C CNN
F 3 "" H 1150 5950 60  0001 C CNN
F 4 "#ND" H 1300 6300 60  0001 C CNN "Digikey"
F 5 "0.05\" x 0.05\" SMT Test Point" H 1825 6400 60  0001 C CNN "Description"
	1    1150 6000
	1    0    0    -1  
$EndComp
$Comp
L TP_50 YR2
U 1 1
P 1150 6400
F 0 "YR2" H 825 6400 60  0000 C CNN
F 1 "TP_50" H 1250 6600 60  0001 C CNN
F 2 "db-smt:TP50" H 1450 6700 60  0001 C CNN
F 3 "" H 1150 6350 60  0001 C CNN
F 4 "#ND" H 1300 6700 60  0001 C CNN "Digikey"
F 5 "0.05\" x 0.05\" SMT Test Point" H 1825 6800 60  0001 C CNN "Description"
	1    1150 6400
	1    0    0    -1  
$EndComp
Wire Wire Line
	1350 5600 2150 5600
Wire Wire Line
	1500 5800 1400 5800
Wire Wire Line
	1400 5800 1400 5600
Connection ~ 1400 5600
Wire Wire Line
	1350 6000 2150 6000
Wire Wire Line
	1500 6200 1400 6200
Wire Wire Line
	1400 6200 1400 6000
Connection ~ 1400 6000
Wire Wire Line
	1350 6400 2150 6400
Wire Wire Line
	1500 6600 1400 6600
Wire Wire Line
	1400 6600 1400 6400
Connection ~ 1400 6400
Wire Wire Line
	2700 5200 2450 5200
Wire Wire Line
	2700 5600 2450 5600
Wire Wire Line
	2700 6000 2450 6000
Wire Wire Line
	2700 6400 2450 6400
Wire Wire Line
	3100 5200 3250 5200
Wire Wire Line
	3250 5200 3250 6400
Wire Wire Line
	3100 6000 3250 6000
Connection ~ 3250 6000
Wire Wire Line
	3100 5600 3250 5600
Connection ~ 3250 5600
Connection ~ 3250 6400
Connection ~ 3775 6400
Wire Wire Line
	3100 4800 3900 4800
Wire Wire Line
	3100 6400 3900 6400
Wire Wire Line
	3900 6700 3575 6700
Wire Wire Line
	3575 5100 3575 7350
Wire Wire Line
	3475 7350 3675 7350
Connection ~ 3575 7350
Wire Wire Line
	3725 7100 3575 7100
Connection ~ 3575 7100
Wire Wire Line
	4025 7100 4175 7100
Wire Wire Line
	4175 7100 4175 7400
Wire Wire Line
	4075 7350 4175 7350
Connection ~ 4175 7350
Wire Wire Line
	3900 5100 3575 5100
Connection ~ 3575 6700
Wire Wire Line
	7300 2050 6525 2050
Wire Wire Line
	8550 1600 5600 1600
Wire Wire Line
	8550 1700 5900 1700
Wire Wire Line
	6000 1800 8550 1800
Text Label 8025 2200 0    60   ~ 0
SL
Text Label 8025 2300 0    60   ~ 0
SR
$Comp
L C_0805 C110
U 1 1
P 3875 7100
F 0 "C110" V 3725 6950 50  0000 L CNN
F 1 "10uF/10V" V 3800 7225 50  0000 L CNN
F 2 "db-smt:0805" H 3913 6950 30  0001 C CNN
F 3 "" H 3900 7200 60  0000 C CNN
F 4 "311-1460-1-ND" H 4000 7300 60  0001 C CNN "Digikey"
F 5 "CAP CER 10UF 10V X5R 0805" H 4000 7400 60  0001 C CNN "Description"
	1    3875 7100
	0    1    1    0   
$EndComp
$Comp
L R R129
U 1 1
P 3875 7350
F 0 "R129" V 4000 7475 50  0000 C CNN
F 1 "10.0k" V 3775 7450 50  0000 C CNN
F 2 "db-smt:0603" V 3805 7350 30  0001 C CNN
F 3 "" H 3875 7350 30  0000 C CNN
F 4 "P10.0KHCT-ND" V 3875 7350 60  0001 C CNN "Digikey"
F 5 "RES 10.0K OHM 1/10W 1% 0603 SMD" V 3875 7350 60  0001 C CNN "Description"
	1    3875 7350
	0    -1   -1   0   
$EndComp
Text Notes 925  7325 0    60   ~ 0
Mega Amp by ACE and Villahed94\nhttps://tinyurl.com/y83uxgvv
Text Label 1150 1450 0    60   ~ 0
SYNC-TTL
$Comp
L THS7374IPWR U101
U 1 1
P 4600 1350
F 0 "U101" H 4725 1550 60  0000 C CNN
F 1 "THS7374IPWR" H 4900 1450 60  0000 C CNN
F 2 "db-smt:TSSOP-14" H 5025 1625 60  0001 C CNN
F 3 "http://www.ti.com/lit/ds/symlink/ths7374.pdf" H 5675 1725 60  0001 C CNN
F 4 "296-41661-1-ND" H 5025 1825 60  0001 C CNN "Digikey"
F 5 "IC SDTV VIDEO AMP 4-CH 14-TSSOP" H 5450 1925 60  0001 C CNN "Description"
	1    4600 1350
	1    0    0    -1  
$EndComp
$Comp
L THS7374IPWR U101
U 2 1
P 7875 5450
F 0 "U101" H 8225 5600 60  0000 C CNN
F 1 "THS7374IPWR" H 8375 5500 60  0000 C CNN
F 2 "db-smt:TSSOP-14" H 8300 5725 60  0001 C CNN
F 3 "http://www.ti.com/lit/ds/symlink/ths7374.pdf" H 8950 5825 60  0001 C CNN
F 4 "296-41661-1-ND" H 8300 5925 60  0001 C CNN "Digikey"
F 5 "IC SDTV VIDEO AMP 4-CH 14-TSSOP" H 8725 6025 60  0001 C CNN "Description"
	2    7875 5450
	1    0    0    -1  
$EndComp
$Comp
L TP_50 0V1
U 1 1
P 7400 6350
F 0 "0V1" V 7225 6350 60  0000 C CNN
F 1 "TP_50" H 7500 6550 60  0001 C CNN
F 2 "db-smt:TP50" H 7700 6650 60  0001 C CNN
F 3 "" H 7400 6300 60  0001 C CNN
F 4 "#ND" H 7550 6650 60  0001 C CNN "Digikey"
F 5 "0.05\" x 0.05\" SMT Test Point" H 8075 6750 60  0001 C CNN "Description"
	1    7400 6350
	0    -1   -1   0   
$EndComp
$Comp
L TP_50 5V1
U 1 1
P 7400 5000
F 0 "5V1" V 7225 5000 60  0000 C CNN
F 1 "TP_50" H 7500 5200 60  0001 C CNN
F 2 "db-smt:TP50" H 7700 5300 60  0001 C CNN
F 3 "" H 7400 4950 60  0001 C CNN
F 4 "#ND" H 7550 5300 60  0001 C CNN "Digikey"
F 5 "0.05\" x 0.05\" SMT Test Point" H 8075 5400 60  0001 C CNN "Description"
	1    7400 5000
	0    1    1    0   
$EndComp
$Comp
L C C100
U 1 1
P 6850 5600
F 0 "C100" H 6875 5700 50  0000 L CNN
F 1 "0.1uF/50V" H 6875 5500 50  0000 L CNN
F 2 "db-smt:0603" H 6888 5450 30  0001 C CNN
F 3 "" H 6850 5600 60  0000 C CNN
F 4 "445-5666-1-ND" H 6850 5600 60  0001 C CNN "Digikey"
F 5 "CAP CER 0.1UF 50V X7R 0603" H 6850 5600 60  0001 C CNN "Description"
	1    6850 5600
	1    0    0    -1  
$EndComp
Wire Wire Line
	6850 5200 6850 5450
Connection ~ 7400 5200
Wire Wire Line
	6850 6150 6850 5750
Connection ~ 7400 6150
Text Label 1400 3600 0    60   ~ 0
YM-Left
Text Label 1400 4000 0    60   ~ 0
SCD-Left
Text Label 1400 4400 0    60   ~ 0
32X-Left
Text Label 1400 5000 0    60   ~ 0
PSG
Text Label 1400 5600 0    60   ~ 0
32X-Right
Text Label 1400 6000 0    60   ~ 0
SCD-Right
Text Label 1400 6400 0    60   ~ 0
YM-Right
Text Label 6150 1600 0    60   ~ 0
R-Out
Text Label 6150 1700 0    60   ~ 0
G-Out
Text Label 6150 1800 0    60   ~ 0
B-Out
Text Label 1175 1600 0    60   ~ 0
R-In
Text Label 1175 1750 0    60   ~ 0
G-In
Text Label 1175 1900 0    60   ~ 0
B-In
Text Notes 4475 3850 0    60   ~ 0
DNP C111 and C112 if you are a sadist \nwho enjoys harsh trebly sound.
Text Notes 5250 6000 0    60   ~ 0
Bypass the Mega Amp by \nDNP'ing the entire audio \nsection. Simply jumper the\naudio L and R signals \ndirectly onto the -ve pads \nof C114 and C113.
NoConn ~ 5600 2200
NoConn ~ 5600 2300
Wire Wire Line
	5725 2050 5650 2050
Wire Wire Line
	5650 2050 5650 1450
Wire Wire Line
	5650 1450 5600 1450
Wire Wire Line
	1650 1325 1650 1450
Connection ~ 1650 1450
Wire Wire Line
	2650 2850 2650 3000
Connection ~ 2650 2950
Wire Wire Line
	2650 2450 2650 1450
Connection ~ 2650 1450
$Comp
L JMP-PCB-3POS J102
U 1 1
P 7500 1975
F 0 "J102" H 7525 2050 50  0000 C CNN
F 1 "JMP-PCB-3POS" H 7525 2025 50  0001 C CNN
F 2 "db-smt:JMP-PCB-3POS" H 7775 2450 60  0001 C CNN
F 3 "" H 7500 1950 60  0001 C CNN
F 4 "JUMPER PCB 3 POS" H 7825 2350 60  0001 C CNN "Description"
	1    7500 1975
	1    0    0    -1  
$EndComp
$EndSCHEMATC
